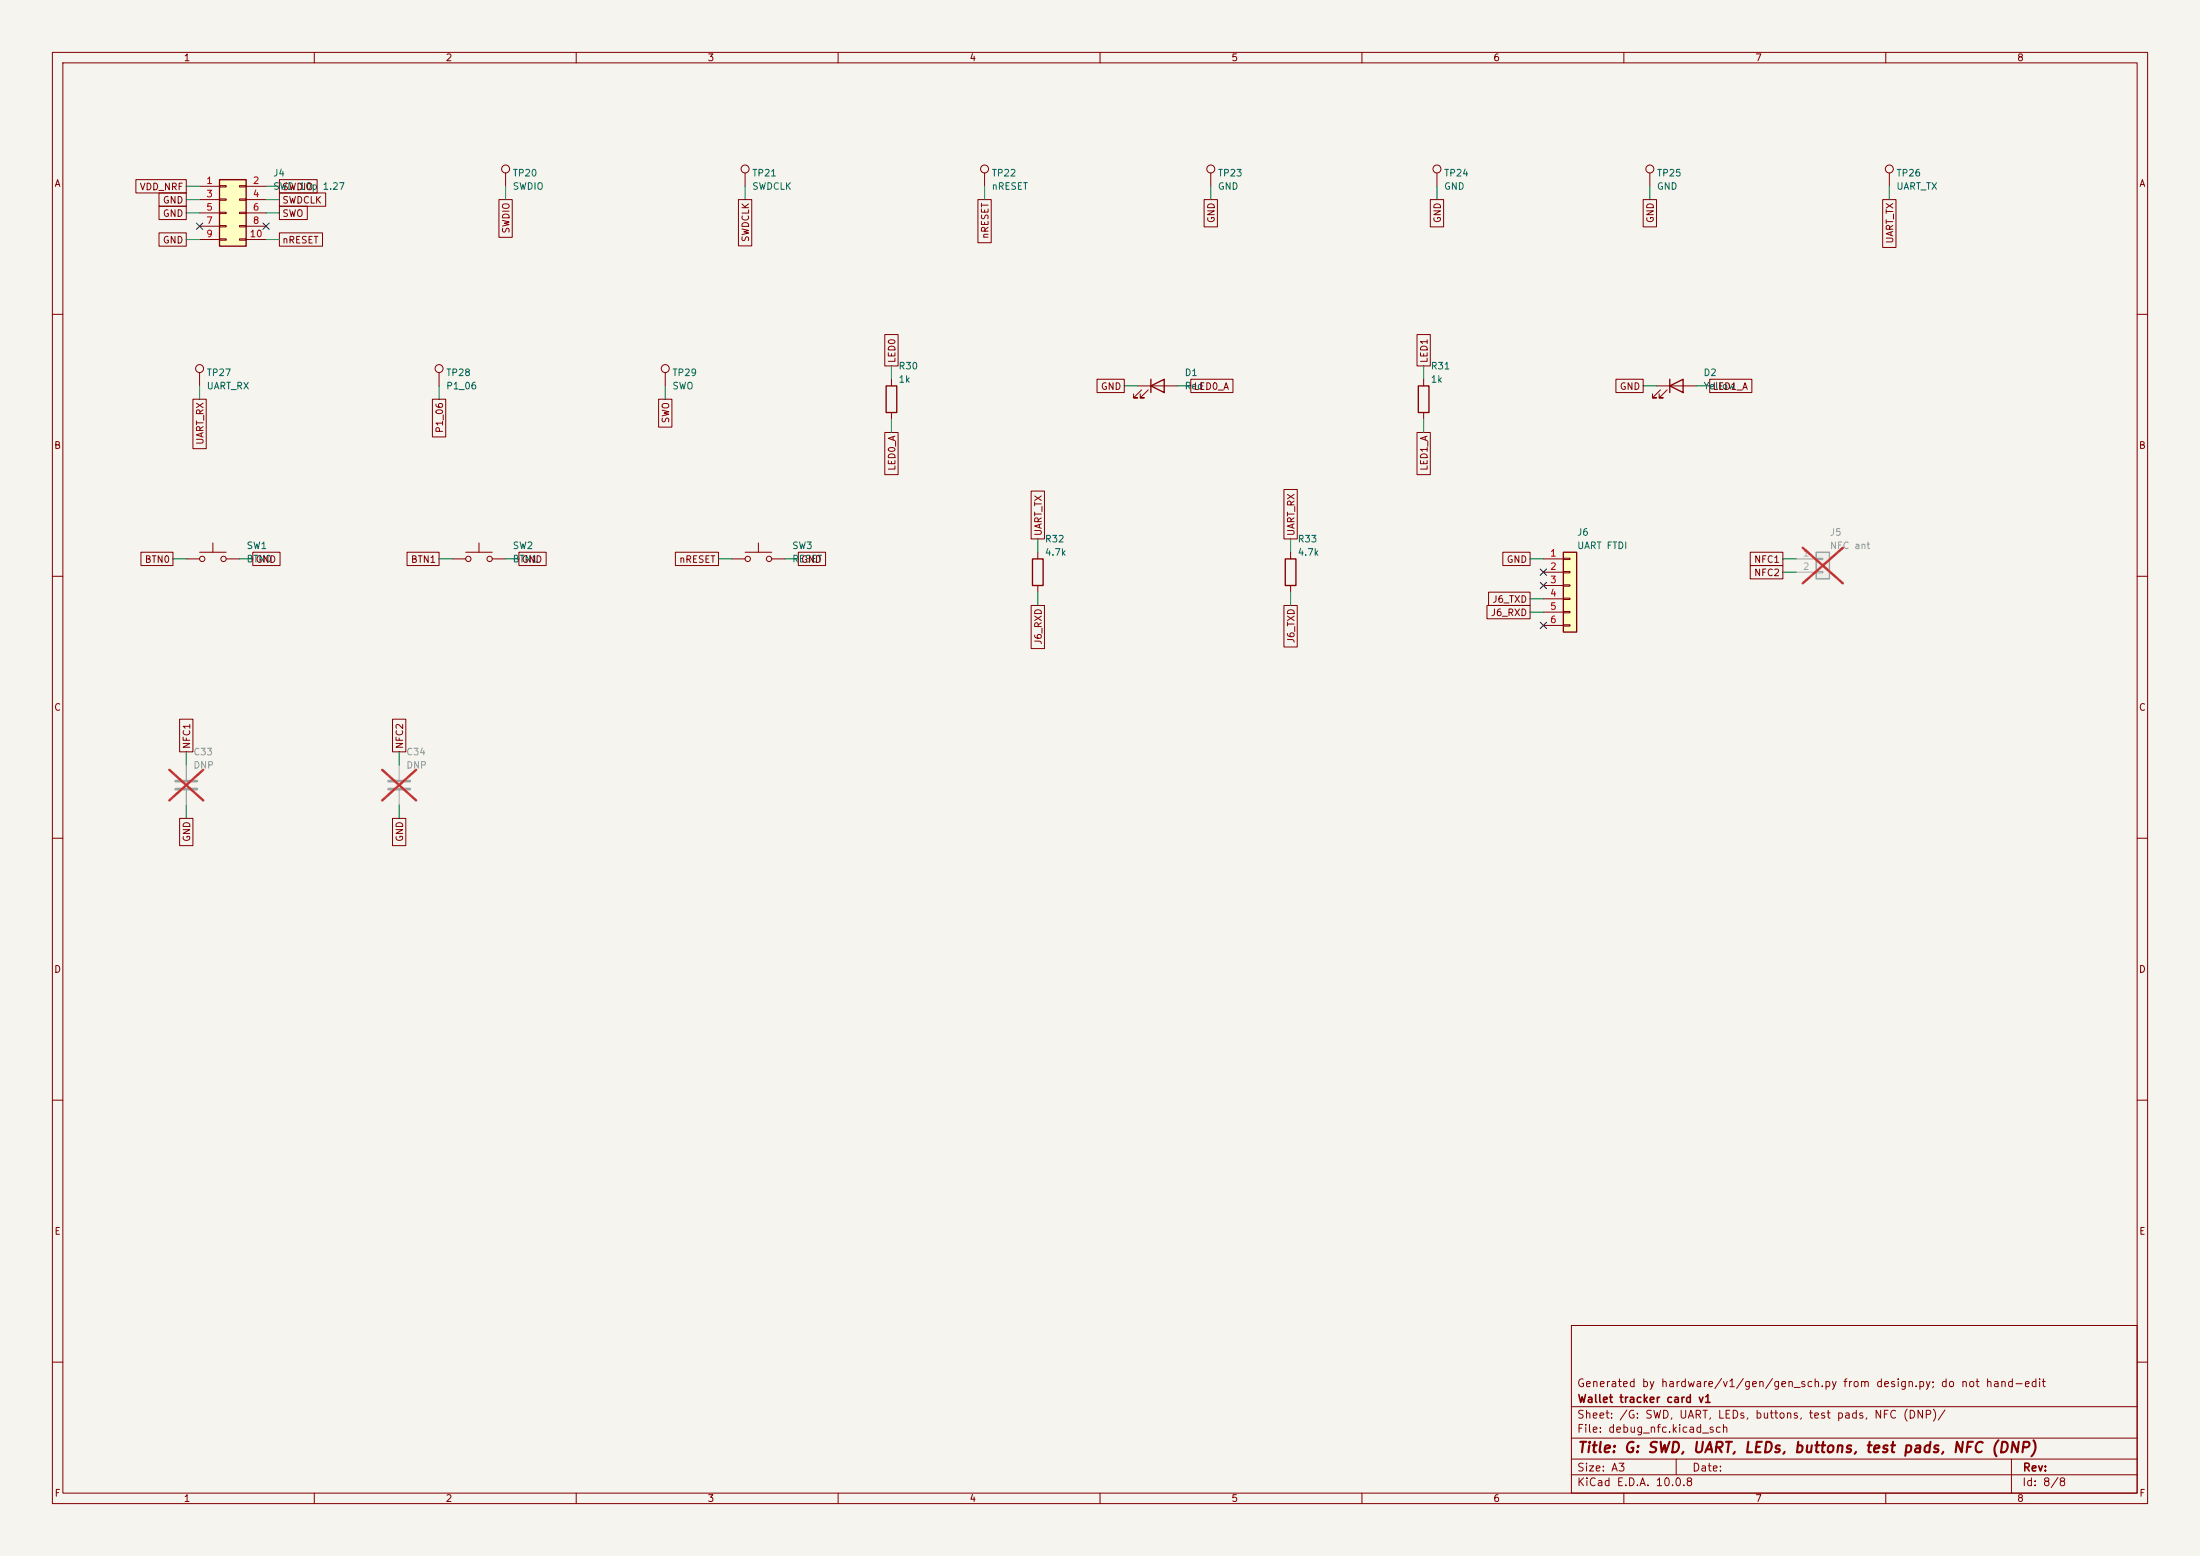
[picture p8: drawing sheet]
(kicad_sch
 (version 20260306)
 (generator "eeschema")
 (generator_version "10.0")
 (paper "A3")
 (title_block
  (title "G: SWD, UART, LEDs, buttons, test pads, NFC (DNP)")
  (company "Wallet tracker card v1")
  (comment 1 "Generated by hardware/v1/gen/gen_sch.py from design.py; do not hand-edit"))
 (lib_symbols
  (symbol "Connector_Generic:Conn_02x05_Odd_Even"
   (pin_names
    (offset 1.016) (hide yes)) (exclude_from_sim no) (in_bom yes) (on_board yes)
   (in_pos_files yes)
   (duplicate_pin_numbers_are_jumpers no)
   (property "Reference" "J" (at 1.27 7.62 0) (show_name no) (do_not_autoplace no) (effects (font (size 1.27 1.27))))
   (property "Value" "Conn_02x05_Odd_Even" (at 1.27 -7.62 0) (show_name no) (do_not_autoplace no) (effects (font (size 1.27 1.27))))
   (property "Footprint" "" (at 0 0 0) (show_name no) (do_not_autoplace no) (hide yes) (effects (font (size 1.27 1.27))))
   (property "Datasheet" "" (at 0 0 0) (show_name no) (do_not_autoplace no) (hide yes) (effects (font (size 1.27 1.27))))
   (property "Description" "Generic connector, double row, 02x05, odd/even pin numbering scheme (row 1 odd numbers, row 2 even numbers), script generated (kicad-library-utils/schlib/autogen/connector/)" (at 0 0 0) (show_name no) (do_not_autoplace no) (hide yes) (effects (font (size 1.27 1.27))))
   (symbol "Conn_02x05_Odd_Even_1_1"
    (rectangle (start -1.27 6.35) (end 3.81 -6.35) (stroke (width 0.254) (type default)) (fill (type background)))
    (rectangle (start -1.27 5.207) (end 0 4.953) (stroke (width 0.1524) (type default)) (fill (type none)))
    (rectangle (start -1.27 2.667) (end 0 2.413) (stroke (width 0.1524) (type default)) (fill (type none)))
    (rectangle (start -1.27 0.127) (end 0 -0.127) (stroke (width 0.1524) (type default)) (fill (type none)))
    (rectangle (start -1.27 -2.413) (end 0 -2.667) (stroke (width 0.1524) (type default)) (fill (type none)))
    (rectangle (start -1.27 -4.953) (end 0 -5.207) (stroke (width 0.1524) (type default)) (fill (type none)))
    (rectangle (start 3.81 5.207) (end 2.54 4.953) (stroke (width 0.1524) (type default)) (fill (type none)))
    (rectangle (start 3.81 2.667) (end 2.54 2.413) (stroke (width 0.1524) (type default)) (fill (type none)))
    (rectangle (start 3.81 0.127) (end 2.54 -0.127) (stroke (width 0.1524) (type default)) (fill (type none)))
    (rectangle (start 3.81 -2.413) (end 2.54 -2.667) (stroke (width 0.1524) (type default)) (fill (type none)))
    (rectangle (start 3.81 -4.953) (end 2.54 -5.207) (stroke (width 0.1524) (type default)) (fill (type none)))
    (pin passive line (at -5.08 5.08 0) (length 3.81) (name "Pin_1" (effects (font (size 1.27 1.27)))) (number "1" (effects (font (size 1.27 1.27)))))
    (pin passive line (at 7.62 5.08 180) (length 3.81) (name "Pin_2" (effects (font (size 1.27 1.27)))) (number "2" (effects (font (size 1.27 1.27)))))
    (pin passive line (at -5.08 2.54 0) (length 3.81) (name "Pin_3" (effects (font (size 1.27 1.27)))) (number "3" (effects (font (size 1.27 1.27)))))
    (pin passive line (at 7.62 2.54 180) (length 3.81) (name "Pin_4" (effects (font (size 1.27 1.27)))) (number "4" (effects (font (size 1.27 1.27)))))
    (pin passive line (at -5.08 0 0) (length 3.81) (name "Pin_5" (effects (font (size 1.27 1.27)))) (number "5" (effects (font (size 1.27 1.27)))))
    (pin passive line (at 7.62 0 180) (length 3.81) (name "Pin_6" (effects (font (size 1.27 1.27)))) (number "6" (effects (font (size 1.27 1.27)))))
    (pin passive line (at -5.08 -2.54 0) (length 3.81) (name "Pin_7" (effects (font (size 1.27 1.27)))) (number "7" (effects (font (size 1.27 1.27)))))
    (pin passive line (at 7.62 -2.54 180) (length 3.81) (name "Pin_8" (effects (font (size 1.27 1.27)))) (number "8" (effects (font (size 1.27 1.27)))))
    (pin passive line (at -5.08 -5.08 0) (length 3.81) (name "Pin_9" (effects (font (size 1.27 1.27)))) (number "9" (effects (font (size 1.27 1.27)))))
    (pin passive line (at 7.62 -5.08 180) (length 3.81) (name "Pin_10" (effects (font (size 1.27 1.27)))) (number "10" (effects (font (size 1.27 1.27))))))
   (embedded_fonts no))
  (symbol "Connector:TestPoint"
   (pin_numbers (hide yes))
   (pin_names
    (offset 0.762) (hide yes)) (exclude_from_sim no) (in_bom yes) (on_board yes)
   (in_pos_files yes)
   (duplicate_pin_numbers_are_jumpers no)
   (property "Reference" "TP" (at 0 6.858 0) (show_name no) (do_not_autoplace no) (effects (font (size 1.27 1.27))))
   (property "Value" "TestPoint" (at 0 5.08 0) (show_name no) (do_not_autoplace no) (effects (font (size 1.27 1.27))))
   (property "Footprint" "" (at 5.08 0 0) (show_name no) (do_not_autoplace no) (hide yes) (effects (font (size 1.27 1.27))))
   (property "Datasheet" "" (at 5.08 0 0) (show_name no) (do_not_autoplace no) (hide yes) (effects (font (size 1.27 1.27))))
   (property "Description" "test point" (at 0 0 0) (show_name no) (do_not_autoplace no) (hide yes) (effects (font (size 1.27 1.27))))
   (symbol "TestPoint_0_1"
    (circle (center 0 3.302) (radius 0.762) (stroke (width 0) (type default)) (fill (type none))))
   (symbol "TestPoint_1_1"
    (pin passive line (at 0 0 90) (length 2.54) (name "1" (effects (font (size 1.27 1.27)))) (number "1" (effects (font (size 1.27 1.27))))))
   (embedded_fonts no))
  (symbol "Device:R"
   (pin_numbers (hide yes))
   (pin_names
    (offset 0)) (exclude_from_sim no) (in_bom yes) (on_board yes)
   (in_pos_files yes)
   (duplicate_pin_numbers_are_jumpers no)
   (property "Reference" "R" (at 2.032 0 90) (show_name no) (do_not_autoplace no) (effects (font (size 1.27 1.27))))
   (property "Value" "R" (at 0 0 90) (show_name no) (do_not_autoplace no) (effects (font (size 1.27 1.27))))
   (property "Footprint" "" (at -1.778 0 90) (show_name no) (do_not_autoplace no) (hide yes) (effects (font (size 1.27 1.27))))
   (property "Datasheet" "" (at 0 0 0) (show_name no) (do_not_autoplace no) (hide yes) (effects (font (size 1.27 1.27))))
   (property "Description" "Resistor" (at 0 0 0) (show_name no) (do_not_autoplace no) (hide yes) (effects (font (size 1.27 1.27))))
   (symbol "R_0_1"
    (rectangle (start -1.016 -2.54) (end 1.016 2.54) (stroke (width 0.254) (type default)) (fill (type none))))
   (symbol "R_1_1"
    (pin passive line (at 0 3.81 270) (length 1.27) (name "" (effects (font (size 1.27 1.27)))) (number "1" (effects (font (size 1.27 1.27)))))
    (pin passive line (at 0 -3.81 90) (length 1.27) (name "" (effects (font (size 1.27 1.27)))) (number "2" (effects (font (size 1.27 1.27))))))
   (embedded_fonts no))
  (symbol "Device:LED"
   (pin_numbers (hide yes))
   (pin_names
    (offset 1.016) (hide yes)) (exclude_from_sim no) (in_bom yes) (on_board yes)
   (in_pos_files yes)
   (duplicate_pin_numbers_are_jumpers no)
   (property "Reference" "D" (at 0 2.54 0) (show_name no) (do_not_autoplace no) (effects (font (size 1.27 1.27))))
   (property "Value" "LED" (at 0 -2.54 0) (show_name no) (do_not_autoplace no) (effects (font (size 1.27 1.27))))
   (property "Footprint" "" (at 0 0 0) (show_name no) (do_not_autoplace no) (hide yes) (effects (font (size 1.27 1.27))))
   (property "Datasheet" "" (at 0 0 0) (show_name no) (do_not_autoplace no) (hide yes) (effects (font (size 1.27 1.27))))
   (property "Description" "Light emitting diode" (at 0 0 0) (show_name no) (do_not_autoplace no) (hide yes) (effects (font (size 1.27 1.27))))
   (property "Sim.Pins" "1=K 2=A" (at 0 0 0) (show_name no) (do_not_autoplace no) (hide yes) (effects (font (size 1.27 1.27))))
   (symbol "LED_0_1"
    (polyline (pts (xy -3.048 -0.762) (xy -4.572 -2.286) (xy -3.81 -2.286) (xy -4.572 -2.286) (xy -4.572 -1.524)) (stroke (width 0) (type default)) (fill (type none)))
    (polyline (pts (xy -1.778 -0.762) (xy -3.302 -2.286) (xy -2.54 -2.286) (xy -3.302 -2.286) (xy -3.302 -1.524)) (stroke (width 0) (type default)) (fill (type none)))
    (polyline (pts (xy -1.27 0) (xy 1.27 0)) (stroke (width 0) (type default)) (fill (type none)))
    (polyline (pts (xy -1.27 -1.27) (xy -1.27 1.27)) (stroke (width 0.254) (type default)) (fill (type none)))
    (polyline (pts (xy 1.27 -1.27) (xy 1.27 1.27) (xy -1.27 0) (xy 1.27 -1.27)) (stroke (width 0.254) (type default)) (fill (type none))))
   (symbol "LED_1_1"
    (pin passive line (at -3.81 0 0) (length 2.54) (name "K" (effects (font (size 1.27 1.27)))) (number "1" (effects (font (size 1.27 1.27)))))
    (pin passive line (at 3.81 0 180) (length 2.54) (name "A" (effects (font (size 1.27 1.27)))) (number "2" (effects (font (size 1.27 1.27))))))
   (embedded_fonts no))
  (symbol "Switch:SW_Push"
   (pin_numbers (hide yes))
   (pin_names
    (offset 1.016) (hide yes)) (exclude_from_sim no) (in_bom yes) (on_board yes)
   (in_pos_files yes)
   (duplicate_pin_numbers_are_jumpers no)
   (property "Reference" "SW" (at 1.27 2.54 0) (show_name no) (do_not_autoplace no) (effects (font (size 1.27 1.27)) (justify left)))
   (property "Value" "SW_Push" (at 0 -1.524 0) (show_name no) (do_not_autoplace no) (effects (font (size 1.27 1.27))))
   (property "Footprint" "" (at 0 5.08 0) (show_name no) (do_not_autoplace no) (hide yes) (effects (font (size 1.27 1.27))))
   (property "Datasheet" "" (at 0 5.08 0) (show_name no) (do_not_autoplace no) (hide yes) (effects (font (size 1.27 1.27))))
   (property "Description" "Push button switch, generic, two pins" (at 0 0 0) (show_name no) (do_not_autoplace no) (hide yes) (effects (font (size 1.27 1.27))))
   (symbol "SW_Push_0_1"
    (circle (center -2.032 0) (radius 0.508) (stroke (width 0) (type default)) (fill (type none)))
    (polyline (pts (xy 0 1.27) (xy 0 3.048)) (stroke (width 0) (type default)) (fill (type none)))
    (circle (center 2.032 0) (radius 0.508) (stroke (width 0) (type default)) (fill (type none)))
    (polyline (pts (xy 2.54 1.27) (xy -2.54 1.27)) (stroke (width 0) (type default)) (fill (type none)))
    (pin passive line (at -5.08 0 0) (length 2.54) (name "1" (effects (font (size 1.27 1.27)))) (number "1" (effects (font (size 1.27 1.27)))))
    (pin passive line (at 5.08 0 180) (length 2.54) (name "2" (effects (font (size 1.27 1.27)))) (number "2" (effects (font (size 1.27 1.27))))))
   (embedded_fonts no))
  (symbol "Connector_Generic:Conn_01x06"
   (pin_names
    (offset 1.016) (hide yes)) (exclude_from_sim no) (in_bom yes) (on_board yes)
   (in_pos_files yes)
   (duplicate_pin_numbers_are_jumpers no)
   (property "Reference" "J" (at 0 7.62 0) (show_name no) (do_not_autoplace no) (effects (font (size 1.27 1.27))))
   (property "Value" "Conn_01x06" (at 0 -10.16 0) (show_name no) (do_not_autoplace no) (effects (font (size 1.27 1.27))))
   (property "Footprint" "" (at 0 0 0) (show_name no) (do_not_autoplace no) (hide yes) (effects (font (size 1.27 1.27))))
   (property "Datasheet" "" (at 0 0 0) (show_name no) (do_not_autoplace no) (hide yes) (effects (font (size 1.27 1.27))))
   (property "Description" "Generic connector, single row, 01x06, script generated (kicad-library-utils/schlib/autogen/connector/)" (at 0 0 0) (show_name no) (do_not_autoplace no) (hide yes) (effects (font (size 1.27 1.27))))
   (symbol "Conn_01x06_1_1"
    (rectangle (start -1.27 6.35) (end 1.27 -8.89) (stroke (width 0.254) (type default)) (fill (type background)))
    (rectangle (start -1.27 5.207) (end 0 4.953) (stroke (width 0.1524) (type default)) (fill (type none)))
    (rectangle (start -1.27 2.667) (end 0 2.413) (stroke (width 0.1524) (type default)) (fill (type none)))
    (rectangle (start -1.27 0.127) (end 0 -0.127) (stroke (width 0.1524) (type default)) (fill (type none)))
    (rectangle (start -1.27 -2.413) (end 0 -2.667) (stroke (width 0.1524) (type default)) (fill (type none)))
    (rectangle (start -1.27 -4.953) (end 0 -5.207) (stroke (width 0.1524) (type default)) (fill (type none)))
    (rectangle (start -1.27 -7.493) (end 0 -7.747) (stroke (width 0.1524) (type default)) (fill (type none)))
    (pin passive line (at -5.08 5.08 0) (length 3.81) (name "Pin_1" (effects (font (size 1.27 1.27)))) (number "1" (effects (font (size 1.27 1.27)))))
    (pin passive line (at -5.08 2.54 0) (length 3.81) (name "Pin_2" (effects (font (size 1.27 1.27)))) (number "2" (effects (font (size 1.27 1.27)))))
    (pin passive line (at -5.08 0 0) (length 3.81) (name "Pin_3" (effects (font (size 1.27 1.27)))) (number "3" (effects (font (size 1.27 1.27)))))
    (pin passive line (at -5.08 -2.54 0) (length 3.81) (name "Pin_4" (effects (font (size 1.27 1.27)))) (number "4" (effects (font (size 1.27 1.27)))))
    (pin passive line (at -5.08 -5.08 0) (length 3.81) (name "Pin_5" (effects (font (size 1.27 1.27)))) (number "5" (effects (font (size 1.27 1.27)))))
    (pin passive line (at -5.08 -7.62 0) (length 3.81) (name "Pin_6" (effects (font (size 1.27 1.27)))) (number "6" (effects (font (size 1.27 1.27))))))
   (embedded_fonts no))
  (symbol "Connector_Generic:Conn_01x02"
   (pin_names
    (offset 1.016) (hide yes)) (exclude_from_sim no) (in_bom yes) (on_board yes)
   (in_pos_files yes)
   (duplicate_pin_numbers_are_jumpers no)
   (property "Reference" "J" (at 0 2.54 0) (show_name no) (do_not_autoplace no) (effects (font (size 1.27 1.27))))
   (property "Value" "Conn_01x02" (at 0 -5.08 0) (show_name no) (do_not_autoplace no) (effects (font (size 1.27 1.27))))
   (property "Footprint" "" (at 0 0 0) (show_name no) (do_not_autoplace no) (hide yes) (effects (font (size 1.27 1.27))))
   (property "Datasheet" "" (at 0 0 0) (show_name no) (do_not_autoplace no) (hide yes) (effects (font (size 1.27 1.27))))
   (property "Description" "Generic connector, single row, 01x02, script generated (kicad-library-utils/schlib/autogen/connector/)" (at 0 0 0) (show_name no) (do_not_autoplace no) (hide yes) (effects (font (size 1.27 1.27))))
   (symbol "Conn_01x02_1_1"
    (rectangle (start -1.27 1.27) (end 1.27 -3.81) (stroke (width 0.254) (type default)) (fill (type background)))
    (rectangle (start -1.27 0.127) (end 0 -0.127) (stroke (width 0.1524) (type default)) (fill (type none)))
    (rectangle (start -1.27 -2.413) (end 0 -2.667) (stroke (width 0.1524) (type default)) (fill (type none)))
    (pin passive line (at -5.08 0 0) (length 3.81) (name "Pin_1" (effects (font (size 1.27 1.27)))) (number "1" (effects (font (size 1.27 1.27)))))
    (pin passive line (at -5.08 -2.54 0) (length 3.81) (name "Pin_2" (effects (font (size 1.27 1.27)))) (number "2" (effects (font (size 1.27 1.27))))))
   (embedded_fonts no))
  (symbol "Device:C"
   (pin_numbers (hide yes))
   (pin_names
    (offset 0.254)) (exclude_from_sim no) (in_bom yes) (on_board yes)
   (in_pos_files yes)
   (duplicate_pin_numbers_are_jumpers no)
   (property "Reference" "C" (at 0.635 2.54 0) (show_name no) (do_not_autoplace no) (effects (font (size 1.27 1.27)) (justify left)))
   (property "Value" "C" (at 0.635 -2.54 0) (show_name no) (do_not_autoplace no) (effects (font (size 1.27 1.27)) (justify left)))
   (property "Footprint" "" (at 0.9652 -3.81 0) (show_name no) (do_not_autoplace no) (hide yes) (effects (font (size 1.27 1.27))))
   (property "Datasheet" "" (at 0 0 0) (show_name no) (do_not_autoplace no) (hide yes) (effects (font (size 1.27 1.27))))
   (property "Description" "Unpolarized capacitor" (at 0 0 0) (show_name no) (do_not_autoplace no) (hide yes) (effects (font (size 1.27 1.27))))
   (symbol "C_0_1"
    (polyline (pts (xy -2.032 0.762) (xy 2.032 0.762)) (stroke (width 0.508) (type default)) (fill (type none)))
    (polyline (pts (xy -2.032 -0.762) (xy 2.032 -0.762)) (stroke (width 0.508) (type default)) (fill (type none))))
   (symbol "C_1_1"
    (pin passive line (at 0 3.81 270) (length 2.794) (name "" (effects (font (size 1.27 1.27)))) (number "1" (effects (font (size 1.27 1.27)))))
    (pin passive line (at 0 -3.81 90) (length 2.794) (name "" (effects (font (size 1.27 1.27)))) (number "2" (effects (font (size 1.27 1.27))))))
   (embedded_fonts no)))
 (wire (pts (xy 38.1 35.56) (xy 35.56 35.56)) (stroke (width 0) (type default)))
 (global_label "VDD_NRF"
  (shape passive) (at 35.56 35.56 180) (fields_autoplaced yes) (effects (font (size 1.27 1.27)) (justify right)))
 (wire (pts (xy 50.8 35.56) (xy 53.34 35.56)) (stroke (width 0) (type default)))
 (global_label "SWDIO"
  (shape passive) (at 53.34 35.56 0) (fields_autoplaced yes) (effects (font (size 1.27 1.27)) (justify left)))
 (wire (pts (xy 38.1 38.1) (xy 35.56 38.1)) (stroke (width 0) (type default)))
 (global_label "GND"
  (shape passive) (at 35.56 38.1 180) (fields_autoplaced yes) (effects (font (size 1.27 1.27)) (justify right)))
 (wire (pts (xy 50.8 38.1) (xy 53.34 38.1)) (stroke (width 0) (type default)))
 (global_label "SWDCLK"
  (shape passive) (at 53.34 38.1 0) (fields_autoplaced yes) (effects (font (size 1.27 1.27)) (justify left)))
 (wire (pts (xy 38.1 40.64) (xy 35.56 40.64)) (stroke (width 0) (type default)))
 (global_label "GND"
  (shape passive) (at 35.56 40.64 180) (fields_autoplaced yes) (effects (font (size 1.27 1.27)) (justify right)))
 (wire (pts (xy 50.8 40.64) (xy 53.34 40.64)) (stroke (width 0) (type default)))
 (global_label "SWO"
  (shape passive) (at 53.34 40.64 0) (fields_autoplaced yes) (effects (font (size 1.27 1.27)) (justify left)))
 (no_connect (at 38.1 43.18))
 (no_connect (at 50.8 43.18))
 (wire (pts (xy 38.1 45.72) (xy 35.56 45.72)) (stroke (width 0) (type default)))
 (global_label "GND"
  (shape passive) (at 35.56 45.72 180) (fields_autoplaced yes) (effects (font (size 1.27 1.27)) (justify right)))
 (wire (pts (xy 50.8 45.72) (xy 53.34 45.72)) (stroke (width 0) (type default)))
 (global_label "nRESET"
  (shape passive) (at 53.34 45.72 0) (fields_autoplaced yes) (effects (font (size 1.27 1.27)) (justify left)))
 (symbol
  (lib_id "Connector_Generic:Conn_02x05_Odd_Even") (at 43.18 40.64 0) (unit 1) (exclude_from_sim no) (in_bom yes) (on_board yes) (dnp no)
  (property "Reference" "J4" (at 52.07 33.02 0) (effects (font (size 1.27 1.27)) (justify left)))
  (property "Value" "SWD 10p 1.27" (at 52.07 35.56 0) (effects (font (size 1.27 1.27)) (justify left)))
  (property "Footprint" "Connector_PinHeader_1.27mm:PinHeader_2x05_P1.27mm_Vertical_SMD" (at 43.18 40.64 0) (hide yes) (effects (font (size 1.27 1.27))))
  (property "Datasheet" "" (at 43.18 40.64 0) (hide yes) (effects (font (size 1.27 1.27))))
  (property "MPN" "Cortex Debug 10-pin" (at 43.18 40.64 0) (hide yes) (effects (font (size 1.27 1.27))))
  (property "Source" "ARM Cortex 10-pin debug pinout" (at 43.18 40.64 0) (hide yes) (effects (font (size 1.27 1.27))))
  (property "LCSC" "C598540" (at 43.18 40.64 0) (hide yes) (effects (font (size 1.27 1.27)))) (pin "1") (pin "10") (pin "2") (pin "3") (pin "4") (pin "5") (pin "6") (pin "7") (pin "8") (pin "9"))
 (wire (pts (xy 96.52 35.56) (xy 96.52 38.1)) (stroke (width 0) (type default)))
 (global_label "SWDIO"
  (shape passive) (at 96.52 38.1 270) (fields_autoplaced yes) (effects (font (size 1.27 1.27)) (justify right)))
 (symbol
  (lib_id "Connector:TestPoint") (at 96.52 35.56 0) (unit 1) (exclude_from_sim no) (in_bom no) (on_board yes) (dnp no)
  (property "Reference" "TP20" (at 97.79 33.02 0) (effects (font (size 1.27 1.27)) (justify left)))
  (property "Value" "SWDIO" (at 97.79 35.56 0) (effects (font (size 1.27 1.27)) (justify left)))
  (property "Footprint" "TestPoint:TestPoint_Pad_D1.0mm" (at 96.52 35.56 0) (hide yes) (effects (font (size 1.27 1.27))))
  (property "Datasheet" "" (at 96.52 35.56 0) (hide yes) (effects (font (size 1.27 1.27))))
  (property "MPN" "" (at 96.52 35.56 0) (hide yes) (effects (font (size 1.27 1.27))))
  (property "Source" "v1 dev board: test pad" (at 96.52 35.56 0) (hide yes) (effects (font (size 1.27 1.27))))
  (property "LCSC" "" (at 96.52 35.56 0) (hide yes) (effects (font (size 1.27 1.27)))) (pin "1"))
 (wire (pts (xy 142.24 35.56) (xy 142.24 38.1)) (stroke (width 0) (type default)))
 (global_label "SWDCLK"
  (shape passive) (at 142.24 38.1 270) (fields_autoplaced yes) (effects (font (size 1.27 1.27)) (justify right)))
 (symbol
  (lib_id "Connector:TestPoint") (at 142.24 35.56 0) (unit 1) (exclude_from_sim no) (in_bom no) (on_board yes) (dnp no)
  (property "Reference" "TP21" (at 143.51 33.02 0) (effects (font (size 1.27 1.27)) (justify left)))
  (property "Value" "SWDCLK" (at 143.51 35.56 0) (effects (font (size 1.27 1.27)) (justify left)))
  (property "Footprint" "TestPoint:TestPoint_Pad_D1.0mm" (at 142.24 35.56 0) (hide yes) (effects (font (size 1.27 1.27))))
  (property "Datasheet" "" (at 142.24 35.56 0) (hide yes) (effects (font (size 1.27 1.27))))
  (property "MPN" "" (at 142.24 35.56 0) (hide yes) (effects (font (size 1.27 1.27))))
  (property "Source" "v1 dev board: test pad" (at 142.24 35.56 0) (hide yes) (effects (font (size 1.27 1.27))))
  (property "LCSC" "" (at 142.24 35.56 0) (hide yes) (effects (font (size 1.27 1.27)))) (pin "1"))
 (wire (pts (xy 187.96 35.56) (xy 187.96 38.1)) (stroke (width 0) (type default)))
 (global_label "nRESET"
  (shape passive) (at 187.96 38.1 270) (fields_autoplaced yes) (effects (font (size 1.27 1.27)) (justify right)))
 (symbol
  (lib_id "Connector:TestPoint") (at 187.96 35.56 0) (unit 1) (exclude_from_sim no) (in_bom no) (on_board yes) (dnp no)
  (property "Reference" "TP22" (at 189.23 33.02 0) (effects (font (size 1.27 1.27)) (justify left)))
  (property "Value" "nRESET" (at 189.23 35.56 0) (effects (font (size 1.27 1.27)) (justify left)))
  (property "Footprint" "TestPoint:TestPoint_Pad_D1.0mm" (at 187.96 35.56 0) (hide yes) (effects (font (size 1.27 1.27))))
  (property "Datasheet" "" (at 187.96 35.56 0) (hide yes) (effects (font (size 1.27 1.27))))
  (property "MPN" "" (at 187.96 35.56 0) (hide yes) (effects (font (size 1.27 1.27))))
  (property "Source" "v1 dev board: test pad" (at 187.96 35.56 0) (hide yes) (effects (font (size 1.27 1.27))))
  (property "LCSC" "" (at 187.96 35.56 0) (hide yes) (effects (font (size 1.27 1.27)))) (pin "1"))
 (wire (pts (xy 231.14 35.56) (xy 231.14 38.1)) (stroke (width 0) (type default)))
 (global_label "GND"
  (shape passive) (at 231.14 38.1 270) (fields_autoplaced yes) (effects (font (size 1.27 1.27)) (justify right)))
 (symbol
  (lib_id "Connector:TestPoint") (at 231.14 35.56 0) (unit 1) (exclude_from_sim no) (in_bom no) (on_board yes) (dnp no)
  (property "Reference" "TP23" (at 232.41 33.02 0) (effects (font (size 1.27 1.27)) (justify left)))
  (property "Value" "GND" (at 232.41 35.56 0) (effects (font (size 1.27 1.27)) (justify left)))
  (property "Footprint" "TestPoint:TestPoint_Pad_D1.0mm" (at 231.14 35.56 0) (hide yes) (effects (font (size 1.27 1.27))))
  (property "Datasheet" "" (at 231.14 35.56 0) (hide yes) (effects (font (size 1.27 1.27))))
  (property "MPN" "" (at 231.14 35.56 0) (hide yes) (effects (font (size 1.27 1.27))))
  (property "Source" "v1 dev board: test pad" (at 231.14 35.56 0) (hide yes) (effects (font (size 1.27 1.27))))
  (property "LCSC" "" (at 231.14 35.56 0) (hide yes) (effects (font (size 1.27 1.27)))) (pin "1"))
 (wire (pts (xy 274.32 35.56) (xy 274.32 38.1)) (stroke (width 0) (type default)))
 (global_label "GND"
  (shape passive) (at 274.32 38.1 270) (fields_autoplaced yes) (effects (font (size 1.27 1.27)) (justify right)))
 (symbol
  (lib_id "Connector:TestPoint") (at 274.32 35.56 0) (unit 1) (exclude_from_sim no) (in_bom no) (on_board yes) (dnp no)
  (property "Reference" "TP24" (at 275.59 33.02 0) (effects (font (size 1.27 1.27)) (justify left)))
  (property "Value" "GND" (at 275.59 35.56 0) (effects (font (size 1.27 1.27)) (justify left)))
  (property "Footprint" "TestPoint:TestPoint_Pad_D1.0mm" (at 274.32 35.56 0) (hide yes) (effects (font (size 1.27 1.27))))
  (property "Datasheet" "" (at 274.32 35.56 0) (hide yes) (effects (font (size 1.27 1.27))))
  (property "MPN" "" (at 274.32 35.56 0) (hide yes) (effects (font (size 1.27 1.27))))
  (property "Source" "v1 dev board: test pad" (at 274.32 35.56 0) (hide yes) (effects (font (size 1.27 1.27))))
  (property "LCSC" "" (at 274.32 35.56 0) (hide yes) (effects (font (size 1.27 1.27)))) (pin "1"))
 (wire (pts (xy 314.96 35.56) (xy 314.96 38.1)) (stroke (width 0) (type default)))
 (global_label "GND"
  (shape passive) (at 314.96 38.1 270) (fields_autoplaced yes) (effects (font (size 1.27 1.27)) (justify right)))
 (symbol
  (lib_id "Connector:TestPoint") (at 314.96 35.56 0) (unit 1) (exclude_from_sim no) (in_bom no) (on_board yes) (dnp no)
  (property "Reference" "TP25" (at 316.23 33.02 0) (effects (font (size 1.27 1.27)) (justify left)))
  (property "Value" "GND" (at 316.23 35.56 0) (effects (font (size 1.27 1.27)) (justify left)))
  (property "Footprint" "TestPoint:TestPoint_Pad_D1.0mm" (at 314.96 35.56 0) (hide yes) (effects (font (size 1.27 1.27))))
  (property "Datasheet" "" (at 314.96 35.56 0) (hide yes) (effects (font (size 1.27 1.27))))
  (property "MPN" "" (at 314.96 35.56 0) (hide yes) (effects (font (size 1.27 1.27))))
  (property "Source" "v1 dev board: test pad" (at 314.96 35.56 0) (hide yes) (effects (font (size 1.27 1.27))))
  (property "LCSC" "" (at 314.96 35.56 0) (hide yes) (effects (font (size 1.27 1.27)))) (pin "1"))
 (wire (pts (xy 360.68 35.56) (xy 360.68 38.1)) (stroke (width 0) (type default)))
 (global_label "UART_TX"
  (shape passive) (at 360.68 38.1 270) (fields_autoplaced yes) (effects (font (size 1.27 1.27)) (justify right)))
 (symbol
  (lib_id "Connector:TestPoint") (at 360.68 35.56 0) (unit 1) (exclude_from_sim no) (in_bom no) (on_board yes) (dnp no)
  (property "Reference" "TP26" (at 361.95 33.02 0) (effects (font (size 1.27 1.27)) (justify left)))
  (property "Value" "UART_TX" (at 361.95 35.56 0) (effects (font (size 1.27 1.27)) (justify left)))
  (property "Footprint" "TestPoint:TestPoint_Pad_D1.0mm" (at 360.68 35.56 0) (hide yes) (effects (font (size 1.27 1.27))))
  (property "Datasheet" "" (at 360.68 35.56 0) (hide yes) (effects (font (size 1.27 1.27))))
  (property "MPN" "" (at 360.68 35.56 0) (hide yes) (effects (font (size 1.27 1.27))))
  (property "Source" "v1 dev board: test pad" (at 360.68 35.56 0) (hide yes) (effects (font (size 1.27 1.27))))
  (property "LCSC" "" (at 360.68 35.56 0) (hide yes) (effects (font (size 1.27 1.27)))) (pin "1"))
 (wire (pts (xy 38.1 73.66) (xy 38.1 76.2)) (stroke (width 0) (type default)))
 (global_label "UART_RX"
  (shape passive) (at 38.1 76.2 270) (fields_autoplaced yes) (effects (font (size 1.27 1.27)) (justify right)))
 (symbol
  (lib_id "Connector:TestPoint") (at 38.1 73.66 0) (unit 1) (exclude_from_sim no) (in_bom no) (on_board yes) (dnp no)
  (property "Reference" "TP27" (at 39.37 71.12 0) (effects (font (size 1.27 1.27)) (justify left)))
  (property "Value" "UART_RX" (at 39.37 73.66 0) (effects (font (size 1.27 1.27)) (justify left)))
  (property "Footprint" "TestPoint:TestPoint_Pad_D1.0mm" (at 38.1 73.66 0) (hide yes) (effects (font (size 1.27 1.27))))
  (property "Datasheet" "" (at 38.1 73.66 0) (hide yes) (effects (font (size 1.27 1.27))))
  (property "MPN" "" (at 38.1 73.66 0) (hide yes) (effects (font (size 1.27 1.27))))
  (property "Source" "v1 dev board: test pad" (at 38.1 73.66 0) (hide yes) (effects (font (size 1.27 1.27))))
  (property "LCSC" "" (at 38.1 73.66 0) (hide yes) (effects (font (size 1.27 1.27)))) (pin "1"))
 (wire (pts (xy 83.82 73.66) (xy 83.82 76.2)) (stroke (width 0) (type default)))
 (global_label "P1_06"
  (shape passive) (at 83.82 76.2 270) (fields_autoplaced yes) (effects (font (size 1.27 1.27)) (justify right)))
 (symbol
  (lib_id "Connector:TestPoint") (at 83.82 73.66 0) (unit 1) (exclude_from_sim no) (in_bom no) (on_board yes) (dnp no)
  (property "Reference" "TP28" (at 85.09 71.12 0) (effects (font (size 1.27 1.27)) (justify left)))
  (property "Value" "P1_06" (at 85.09 73.66 0) (effects (font (size 1.27 1.27)) (justify left)))
  (property "Footprint" "TestPoint:TestPoint_Pad_D1.0mm" (at 83.82 73.66 0) (hide yes) (effects (font (size 1.27 1.27))))
  (property "Datasheet" "" (at 83.82 73.66 0) (hide yes) (effects (font (size 1.27 1.27))))
  (property "MPN" "" (at 83.82 73.66 0) (hide yes) (effects (font (size 1.27 1.27))))
  (property "Source" "v1 dev board: test pad" (at 83.82 73.66 0) (hide yes) (effects (font (size 1.27 1.27))))
  (property "LCSC" "" (at 83.82 73.66 0) (hide yes) (effects (font (size 1.27 1.27)))) (pin "1"))
 (wire (pts (xy 127 73.66) (xy 127 76.2)) (stroke (width 0) (type default)))
 (global_label "SWO"
  (shape passive) (at 127 76.2 270) (fields_autoplaced yes) (effects (font (size 1.27 1.27)) (justify right)))
 (symbol
  (lib_id "Connector:TestPoint") (at 127 73.66 0) (unit 1) (exclude_from_sim no) (in_bom no) (on_board yes) (dnp no)
  (property "Reference" "TP29" (at 128.27 71.12 0) (effects (font (size 1.27 1.27)) (justify left)))
  (property "Value" "SWO" (at 128.27 73.66 0) (effects (font (size 1.27 1.27)) (justify left)))
  (property "Footprint" "TestPoint:TestPoint_Pad_D1.0mm" (at 127 73.66 0) (hide yes) (effects (font (size 1.27 1.27))))
  (property "Datasheet" "" (at 127 73.66 0) (hide yes) (effects (font (size 1.27 1.27))))
  (property "MPN" "" (at 127 73.66 0) (hide yes) (effects (font (size 1.27 1.27))))
  (property "Source" "v1 dev board: test pad" (at 127 73.66 0) (hide yes) (effects (font (size 1.27 1.27))))
  (property "LCSC" "" (at 127 73.66 0) (hide yes) (effects (font (size 1.27 1.27)))) (pin "1"))
 (wire (pts (xy 170.18 72.39) (xy 170.18 69.85)) (stroke (width 0) (type default)))
 (global_label "LED0"
  (shape passive) (at 170.18 69.85 90) (fields_autoplaced yes) (effects (font (size 1.27 1.27)) (justify left)))
 (wire (pts (xy 170.18 80.01) (xy 170.18 82.55)) (stroke (width 0) (type default)))
 (global_label "LED0_A"
  (shape passive) (at 170.18 82.55 270) (fields_autoplaced yes) (effects (font (size 1.27 1.27)) (justify right)))
 (symbol
  (lib_id "Device:R") (at 170.18 76.2 0) (unit 1) (exclude_from_sim no) (in_bom yes) (on_board yes) (dnp no)
  (property "Reference" "R30" (at 171.45 69.85 0) (effects (font (size 1.27 1.27)) (justify left)))
  (property "Value" "1k" (at 171.45 72.39 0) (effects (font (size 1.27 1.27)) (justify left)))
  (property "Footprint" "Resistor_SMD:R_0402_1005Metric" (at 170.18 76.2 0) (hide yes) (effects (font (size 1.27 1.27))))
  (property "Datasheet" "" (at 170.18 76.2 0) (hide yes) (effects (font (size 1.27 1.27))))
  (property "MPN" "" (at 170.18 76.2 0) (hide yes) (effects (font (size 1.27 1.27))))
  (property "Source" "LED0 series R, values_calc.py" (at 170.18 76.2 0) (hide yes) (effects (font (size 1.27 1.27))))
  (property "LCSC" "C11702" (at 170.18 76.2 0) (hide yes) (effects (font (size 1.27 1.27)))) (pin "1") (pin "2"))
 (wire (pts (xy 217.17 73.66) (xy 214.63 73.66)) (stroke (width 0) (type default)))
 (global_label "GND"
  (shape passive) (at 214.63 73.66 180) (fields_autoplaced yes) (effects (font (size 1.27 1.27)) (justify right)))
 (wire (pts (xy 224.79 73.66) (xy 227.33 73.66)) (stroke (width 0) (type default)))
 (global_label "LED0_A"
  (shape passive) (at 227.33 73.66 0) (fields_autoplaced yes) (effects (font (size 1.27 1.27)) (justify left)))
 (symbol
  (lib_id "Device:LED") (at 220.98 73.66 0) (unit 1) (exclude_from_sim no) (in_bom yes) (on_board yes) (dnp no)
  (property "Reference" "D1" (at 226.06 71.12 0) (effects (font (size 1.27 1.27)) (justify left)))
  (property "Value" "Red" (at 226.06 73.66 0) (effects (font (size 1.27 1.27)) (justify left)))
  (property "Footprint" "LED_SMD:LED_0603_1608Metric" (at 220.98 73.66 0) (hide yes) (effects (font (size 1.27 1.27))))
  (property "Datasheet" "" (at 220.98 73.66 0) (hide yes) (effects (font (size 1.27 1.27))))
  (property "MPN" "KENTO KT-0603R" (at 220.98 73.66 0) (hide yes) (effects (font (size 1.27 1.27))))
  (property "Source" "LED0 = P2.06 (pin 17), active high" (at 220.98 73.66 0) (hide yes) (effects (font (size 1.27 1.27))))
  (property "LCSC" "C2286" (at 220.98 73.66 0) (hide yes) (effects (font (size 1.27 1.27)))) (pin "1") (pin "2"))
 (wire (pts (xy 271.78 72.39) (xy 271.78 69.85)) (stroke (width 0) (type default)))
 (global_label "LED1"
  (shape passive) (at 271.78 69.85 90) (fields_autoplaced yes) (effects (font (size 1.27 1.27)) (justify left)))
 (wire (pts (xy 271.78 80.01) (xy 271.78 82.55)) (stroke (width 0) (type default)))
 (global_label "LED1_A"
  (shape passive) (at 271.78 82.55 270) (fields_autoplaced yes) (effects (font (size 1.27 1.27)) (justify right)))
 (symbol
  (lib_id "Device:R") (at 271.78 76.2 0) (unit 1) (exclude_from_sim no) (in_bom yes) (on_board yes) (dnp no)
  (property "Reference" "R31" (at 273.05 69.85 0) (effects (font (size 1.27 1.27)) (justify left)))
  (property "Value" "1k" (at 273.05 72.39 0) (effects (font (size 1.27 1.27)) (justify left)))
  (property "Footprint" "Resistor_SMD:R_0402_1005Metric" (at 271.78 76.2 0) (hide yes) (effects (font (size 1.27 1.27))))
  (property "Datasheet" "" (at 271.78 76.2 0) (hide yes) (effects (font (size 1.27 1.27))))
  (property "MPN" "" (at 271.78 76.2 0) (hide yes) (effects (font (size 1.27 1.27))))
  (property "Source" "LED1 series R, values_calc.py" (at 271.78 76.2 0) (hide yes) (effects (font (size 1.27 1.27))))
  (property "LCSC" "C11702" (at 271.78 76.2 0) (hide yes) (effects (font (size 1.27 1.27)))) (pin "1") (pin "2"))
 (wire (pts (xy 316.23 73.66) (xy 313.69 73.66)) (stroke (width 0) (type default)))
 (global_label "GND"
  (shape passive) (at 313.69 73.66 180) (fields_autoplaced yes) (effects (font (size 1.27 1.27)) (justify right)))
 (wire (pts (xy 323.85 73.66) (xy 326.39 73.66)) (stroke (width 0) (type default)))
 (global_label "LED1_A"
  (shape passive) (at 326.39 73.66 0) (fields_autoplaced yes) (effects (font (size 1.27 1.27)) (justify left)))
 (symbol
  (lib_id "Device:LED") (at 320.04 73.66 0) (unit 1) (exclude_from_sim no) (in_bom yes) (on_board yes) (dnp no)
  (property "Reference" "D2" (at 325.12 71.12 0) (effects (font (size 1.27 1.27)) (justify left)))
  (property "Value" "Yellow" (at 325.12 73.66 0) (effects (font (size 1.27 1.27)) (justify left)))
  (property "Footprint" "LED_SMD:LED_0603_1608Metric" (at 320.04 73.66 0) (hide yes) (effects (font (size 1.27 1.27))))
  (property "Datasheet" "" (at 320.04 73.66 0) (hide yes) (effects (font (size 1.27 1.27))))
  (property "MPN" "NationStar NCD0603Y2" (at 320.04 73.66 0) (hide yes) (effects (font (size 1.27 1.27))))
  (property "Source" "LED1 = P1.11 (pin 39), active high" (at 320.04 73.66 0) (hide yes) (effects (font (size 1.27 1.27))))
  (property "LCSC" "C89811" (at 320.04 73.66 0) (hide yes) (effects (font (size 1.27 1.27)))) (pin "1") (pin "2"))
 (wire (pts (xy 35.56 106.68) (xy 33.02 106.68)) (stroke (width 0) (type default)))
 (global_label "BTN0"
  (shape passive) (at 33.02 106.68 180) (fields_autoplaced yes) (effects (font (size 1.27 1.27)) (justify right)))
 (wire (pts (xy 45.72 106.68) (xy 48.26 106.68)) (stroke (width 0) (type default)))
 (global_label "GND"
  (shape passive) (at 48.26 106.68 0) (fields_autoplaced yes) (effects (font (size 1.27 1.27)) (justify left)))
 (symbol
  (lib_id "Switch:SW_Push") (at 40.64 106.68 0) (unit 1) (exclude_from_sim no) (in_bom yes) (on_board yes) (dnp no)
  (property "Reference" "SW1" (at 46.99 104.14 0) (effects (font (size 1.27 1.27)) (justify left)))
  (property "Value" "BTN0" (at 46.99 106.68 0) (effects (font (size 1.27 1.27)) (justify left)))
  (property "Footprint" "Button_Switch_SMD:SW_Push_1P1T_XKB_TS-1187A" (at 40.64 106.68 0) (hide yes) (effects (font (size 1.27 1.27))))
  (property "Datasheet" "" (at 40.64 106.68 0) (hide yes) (effects (font (size 1.27 1.27))))
  (property "MPN" "XKB TS-1187A-B-A-B" (at 40.64 106.68 0) (hide yes) (effects (font (size 1.27 1.27))))
  (property "Source" "DK sw0 = P1.13 active low, pull-up" (at 40.64 106.68 0) (hide yes) (effects (font (size 1.27 1.27))))
  (property "LCSC" "C318884" (at 40.64 106.68 0) (hide yes) (effects (font (size 1.27 1.27)))) (pin "1") (pin "2"))
 (wire (pts (xy 86.36 106.68) (xy 83.82 106.68)) (stroke (width 0) (type default)))
 (global_label "BTN1"
  (shape passive) (at 83.82 106.68 180) (fields_autoplaced yes) (effects (font (size 1.27 1.27)) (justify right)))
 (wire (pts (xy 96.52 106.68) (xy 99.06 106.68)) (stroke (width 0) (type default)))
 (global_label "GND"
  (shape passive) (at 99.06 106.68 0) (fields_autoplaced yes) (effects (font (size 1.27 1.27)) (justify left)))
 (symbol
  (lib_id "Switch:SW_Push") (at 91.44 106.68 0) (unit 1) (exclude_from_sim no) (in_bom yes) (on_board yes) (dnp no)
  (property "Reference" "SW2" (at 97.79 104.14 0) (effects (font (size 1.27 1.27)) (justify left)))
  (property "Value" "BTN1" (at 97.79 106.68 0) (effects (font (size 1.27 1.27)) (justify left)))
  (property "Footprint" "Button_Switch_SMD:SW_Push_1P1T_XKB_TS-1187A" (at 91.44 106.68 0) (hide yes) (effects (font (size 1.27 1.27))))
  (property "Datasheet" "" (at 91.44 106.68 0) (hide yes) (effects (font (size 1.27 1.27))))
  (property "MPN" "XKB TS-1187A-B-A-B" (at 91.44 106.68 0) (hide yes) (effects (font (size 1.27 1.27))))
  (property "Source" "DK sw1 = P1.09 active low, pull-up" (at 91.44 106.68 0) (hide yes) (effects (font (size 1.27 1.27))))
  (property "LCSC" "C318884" (at 91.44 106.68 0) (hide yes) (effects (font (size 1.27 1.27)))) (pin "1") (pin "2"))
 (wire (pts (xy 139.7 106.68) (xy 137.16 106.68)) (stroke (width 0) (type default)))
 (global_label "nRESET"
  (shape passive) (at 137.16 106.68 180) (fields_autoplaced yes) (effects (font (size 1.27 1.27)) (justify right)))
 (wire (pts (xy 149.86 106.68) (xy 152.4 106.68)) (stroke (width 0) (type default)))
 (global_label "GND"
  (shape passive) (at 152.4 106.68 0) (fields_autoplaced yes) (effects (font (size 1.27 1.27)) (justify left)))
 (symbol
  (lib_id "Switch:SW_Push") (at 144.78 106.68 0) (unit 1) (exclude_from_sim no) (in_bom yes) (on_board yes) (dnp no)
  (property "Reference" "SW3" (at 151.13 104.14 0) (effects (font (size 1.27 1.27)) (justify left)))
  (property "Value" "RESET" (at 151.13 106.68 0) (effects (font (size 1.27 1.27)) (justify left)))
  (property "Footprint" "Button_Switch_SMD:SW_Push_1P1T_XKB_TS-1187A" (at 144.78 106.68 0) (hide yes) (effects (font (size 1.27 1.27))))
  (property "Datasheet" "" (at 144.78 106.68 0) (hide yes) (effects (font (size 1.27 1.27))))
  (property "MPN" "XKB TS-1187A-B-A-B" (at 144.78 106.68 0) (hide yes) (effects (font (size 1.27 1.27))))
  (property "Source" "ARM debug nRESET is open-drain to GND; button does the same" (at 144.78 106.68 0) (hide yes) (effects (font (size 1.27 1.27))))
  (property "LCSC" "C318884" (at 144.78 106.68 0) (hide yes) (effects (font (size 1.27 1.27)))) (pin "1") (pin "2"))
 (wire (pts (xy 198.12 105.41) (xy 198.12 102.87)) (stroke (width 0) (type default)))
 (global_label "UART_TX"
  (shape passive) (at 198.12 102.87 90) (fields_autoplaced yes) (effects (font (size 1.27 1.27)) (justify left)))
 (wire (pts (xy 198.12 113.03) (xy 198.12 115.57)) (stroke (width 0) (type default)))
 (global_label "J6_RXD"
  (shape passive) (at 198.12 115.57 270) (fields_autoplaced yes) (effects (font (size 1.27 1.27)) (justify right)))
 (symbol
  (lib_id "Device:R") (at 198.12 109.22 0) (unit 1) (exclude_from_sim no) (in_bom yes) (on_board yes) (dnp no)
  (property "Reference" "R32" (at 199.39 102.87 0) (effects (font (size 1.27 1.27)) (justify left)))
  (property "Value" "4.7k" (at 199.39 105.41 0) (effects (font (size 1.27 1.27)) (justify left)))
  (property "Footprint" "Resistor_SMD:R_0402_1005Metric" (at 198.12 109.22 0) (hide yes) (effects (font (size 1.27 1.27))))
  (property "Datasheet" "" (at 198.12 109.22 0) (hide yes) (effects (font (size 1.27 1.27))))
  (property "MPN" "" (at 198.12 109.22 0) (hide yes) (effects (font (size 1.27 1.27))))
  (property "Source" "UART series R, values_calc.py" (at 198.12 109.22 0) (hide yes) (effects (font (size 1.27 1.27))))
  (property "LCSC" "C25900" (at 198.12 109.22 0) (hide yes) (effects (font (size 1.27 1.27)))) (pin "1") (pin "2"))
 (wire (pts (xy 246.38 105.41) (xy 246.38 102.87)) (stroke (width 0) (type default)))
 (global_label "UART_RX"
  (shape passive) (at 246.38 102.87 90) (fields_autoplaced yes) (effects (font (size 1.27 1.27)) (justify left)))
 (wire (pts (xy 246.38 113.03) (xy 246.38 115.57)) (stroke (width 0) (type default)))
 (global_label "J6_TXD"
  (shape passive) (at 246.38 115.57 270) (fields_autoplaced yes) (effects (font (size 1.27 1.27)) (justify right)))
 (symbol
  (lib_id "Device:R") (at 246.38 109.22 0) (unit 1) (exclude_from_sim no) (in_bom yes) (on_board yes) (dnp no)
  (property "Reference" "R33" (at 247.65 102.87 0) (effects (font (size 1.27 1.27)) (justify left)))
  (property "Value" "4.7k" (at 247.65 105.41 0) (effects (font (size 1.27 1.27)) (justify left)))
  (property "Footprint" "Resistor_SMD:R_0402_1005Metric" (at 246.38 109.22 0) (hide yes) (effects (font (size 1.27 1.27))))
  (property "Datasheet" "" (at 246.38 109.22 0) (hide yes) (effects (font (size 1.27 1.27))))
  (property "MPN" "" (at 246.38 109.22 0) (hide yes) (effects (font (size 1.27 1.27))))
  (property "Source" "UART series R, values_calc.py" (at 246.38 109.22 0) (hide yes) (effects (font (size 1.27 1.27))))
  (property "LCSC" "C25900" (at 246.38 109.22 0) (hide yes) (effects (font (size 1.27 1.27)))) (pin "1") (pin "2"))
 (wire (pts (xy 294.64 106.68) (xy 292.1 106.68)) (stroke (width 0) (type default)))
 (global_label "GND"
  (shape passive) (at 292.1 106.68 180) (fields_autoplaced yes) (effects (font (size 1.27 1.27)) (justify right)))
 (no_connect (at 294.64 109.22))
 (no_connect (at 294.64 111.76))
 (wire (pts (xy 294.64 114.3) (xy 292.1 114.3)) (stroke (width 0) (type default)))
 (global_label "J6_TXD"
  (shape passive) (at 292.1 114.3 180) (fields_autoplaced yes) (effects (font (size 1.27 1.27)) (justify right)))
 (wire (pts (xy 294.64 116.84) (xy 292.1 116.84)) (stroke (width 0) (type default)))
 (global_label "J6_RXD"
  (shape passive) (at 292.1 116.84 180) (fields_autoplaced yes) (effects (font (size 1.27 1.27)) (justify right)))
 (no_connect (at 294.64 119.38))
 (symbol
  (lib_id "Connector_Generic:Conn_01x06") (at 299.72 111.76 0) (unit 1) (exclude_from_sim no) (in_bom yes) (on_board yes) (dnp no)
  (property "Reference" "J6" (at 300.99 101.6 0) (effects (font (size 1.27 1.27)) (justify left)))
  (property "Value" "UART FTDI" (at 300.99 104.14 0) (effects (font (size 1.27 1.27)) (justify left)))
  (property "Footprint" "Connector_PinHeader_2.54mm:PinHeader_1x06_P2.54mm_Vertical" (at 299.72 111.76 0) (hide yes) (effects (font (size 1.27 1.27))))
  (property "Datasheet" "" (at 299.72 111.76 0) (hide yes) (effects (font (size 1.27 1.27))))
  (property "MPN" "2.54 mm 1x6 header" (at 299.72 111.76 0) (hide yes) (effects (font (size 1.27 1.27))))
  (property "Source" "FTDI TTL-232R-3V3 pinout; DK uart30 pins" (at 299.72 111.76 0) (hide yes) (effects (font (size 1.27 1.27))))
  (property "LCSC" "C37208" (at 299.72 111.76 0) (hide yes) (effects (font (size 1.27 1.27)))) (pin "1") (pin "2") (pin "3") (pin "4") (pin "5") (pin "6"))
 (wire (pts (xy 342.9 106.68) (xy 340.36 106.68)) (stroke (width 0) (type default)))
 (global_label "NFC1"
  (shape passive) (at 340.36 106.68 180) (fields_autoplaced yes) (effects (font (size 1.27 1.27)) (justify right)))
 (wire (pts (xy 342.9 109.22) (xy 340.36 109.22)) (stroke (width 0) (type default)))
 (global_label "NFC2"
  (shape passive) (at 340.36 109.22 180) (fields_autoplaced yes) (effects (font (size 1.27 1.27)) (justify right)))
 (symbol
  (lib_id "Connector_Generic:Conn_01x02") (at 347.98 106.68 0) (unit 1) (exclude_from_sim no) (in_bom no) (on_board yes) (dnp yes)
  (property "Reference" "J5" (at 349.25 101.6 0) (effects (font (size 1.27 1.27)) (justify left)))
  (property "Value" "NFC ant" (at 349.25 104.14 0) (effects (font (size 1.27 1.27)) (justify left)))
  (property "Footprint" "Connector_PinHeader_2.54mm:PinHeader_1x02_P2.54mm_Vertical" (at 347.98 106.68 0) (hide yes) (effects (font (size 1.27 1.27))))
  (property "Datasheet" "" (at 347.98 106.68 0) (hide yes) (effects (font (size 1.27 1.27))))
  (property "MPN" "" (at 347.98 106.68 0) (hide yes) (effects (font (size 1.27 1.27))))
  (property "Source" "NFC loop antenna pads (DNP until v2.1)" (at 347.98 106.68 0) (hide yes) (effects (font (size 1.27 1.27))))
  (property "LCSC" "" (at 347.98 106.68 0) (hide yes) (effects (font (size 1.27 1.27)))) (pin "1") (pin "2"))
 (wire (pts (xy 35.56 146.05) (xy 35.56 143.51)) (stroke (width 0) (type default)))
 (global_label "NFC1"
  (shape passive) (at 35.56 143.51 90) (fields_autoplaced yes) (effects (font (size 1.27 1.27)) (justify left)))
 (wire (pts (xy 35.56 153.67) (xy 35.56 156.21)) (stroke (width 0) (type default)))
 (global_label "GND"
  (shape passive) (at 35.56 156.21 270) (fields_autoplaced yes) (effects (font (size 1.27 1.27)) (justify right)))
 (symbol
  (lib_id "Device:C") (at 35.56 149.86 0) (unit 1) (exclude_from_sim no) (in_bom no) (on_board yes) (dnp yes)
  (property "Reference" "C33" (at 36.83 143.51 0) (effects (font (size 1.27 1.27)) (justify left)))
  (property "Value" "DNP" (at 36.83 146.05 0) (effects (font (size 1.27 1.27)) (justify left)))
  (property "Footprint" "Capacitor_SMD:C_0402_1005Metric" (at 35.56 149.86 0) (hide yes) (effects (font (size 1.27 1.27))))
  (property "Datasheet" "" (at 35.56 149.86 0) (hide yes) (effects (font (size 1.27 1.27))))
  (property "MPN" "" (at 35.56 149.86 0) (hide yes) (effects (font (size 1.27 1.27))))
  (property "Source" "NFC tuning cap, tune on bench" (at 35.56 149.86 0) (hide yes) (effects (font (size 1.27 1.27))))
  (property "LCSC" "" (at 35.56 149.86 0) (hide yes) (effects (font (size 1.27 1.27)))) (pin "1") (pin "2"))
 (wire (pts (xy 76.2 146.05) (xy 76.2 143.51)) (stroke (width 0) (type default)))
 (global_label "NFC2"
  (shape passive) (at 76.2 143.51 90) (fields_autoplaced yes) (effects (font (size 1.27 1.27)) (justify left)))
 (wire (pts (xy 76.2 153.67) (xy 76.2 156.21)) (stroke (width 0) (type default)))
 (global_label "GND"
  (shape passive) (at 76.2 156.21 270) (fields_autoplaced yes) (effects (font (size 1.27 1.27)) (justify right)))
 (symbol
  (lib_id "Device:C") (at 76.2 149.86 0) (unit 1) (exclude_from_sim no) (in_bom no) (on_board yes) (dnp yes)
  (property "Reference" "C34" (at 77.47 143.51 0) (effects (font (size 1.27 1.27)) (justify left)))
  (property "Value" "DNP" (at 77.47 146.05 0) (effects (font (size 1.27 1.27)) (justify left)))
  (property "Footprint" "Capacitor_SMD:C_0402_1005Metric" (at 76.2 149.86 0) (hide yes) (effects (font (size 1.27 1.27))))
  (property "Datasheet" "" (at 76.2 149.86 0) (hide yes) (effects (font (size 1.27 1.27))))
  (property "MPN" "" (at 76.2 149.86 0) (hide yes) (effects (font (size 1.27 1.27))))
  (property "Source" "NFC tuning cap, tune on bench" (at 76.2 149.86 0) (hide yes) (effects (font (size 1.27 1.27))))
  (property "LCSC" "" (at 76.2 149.86 0) (hide yes) (effects (font (size 1.27 1.27)))) (pin "1") (pin "2"))
 (embedded_fonts no))
